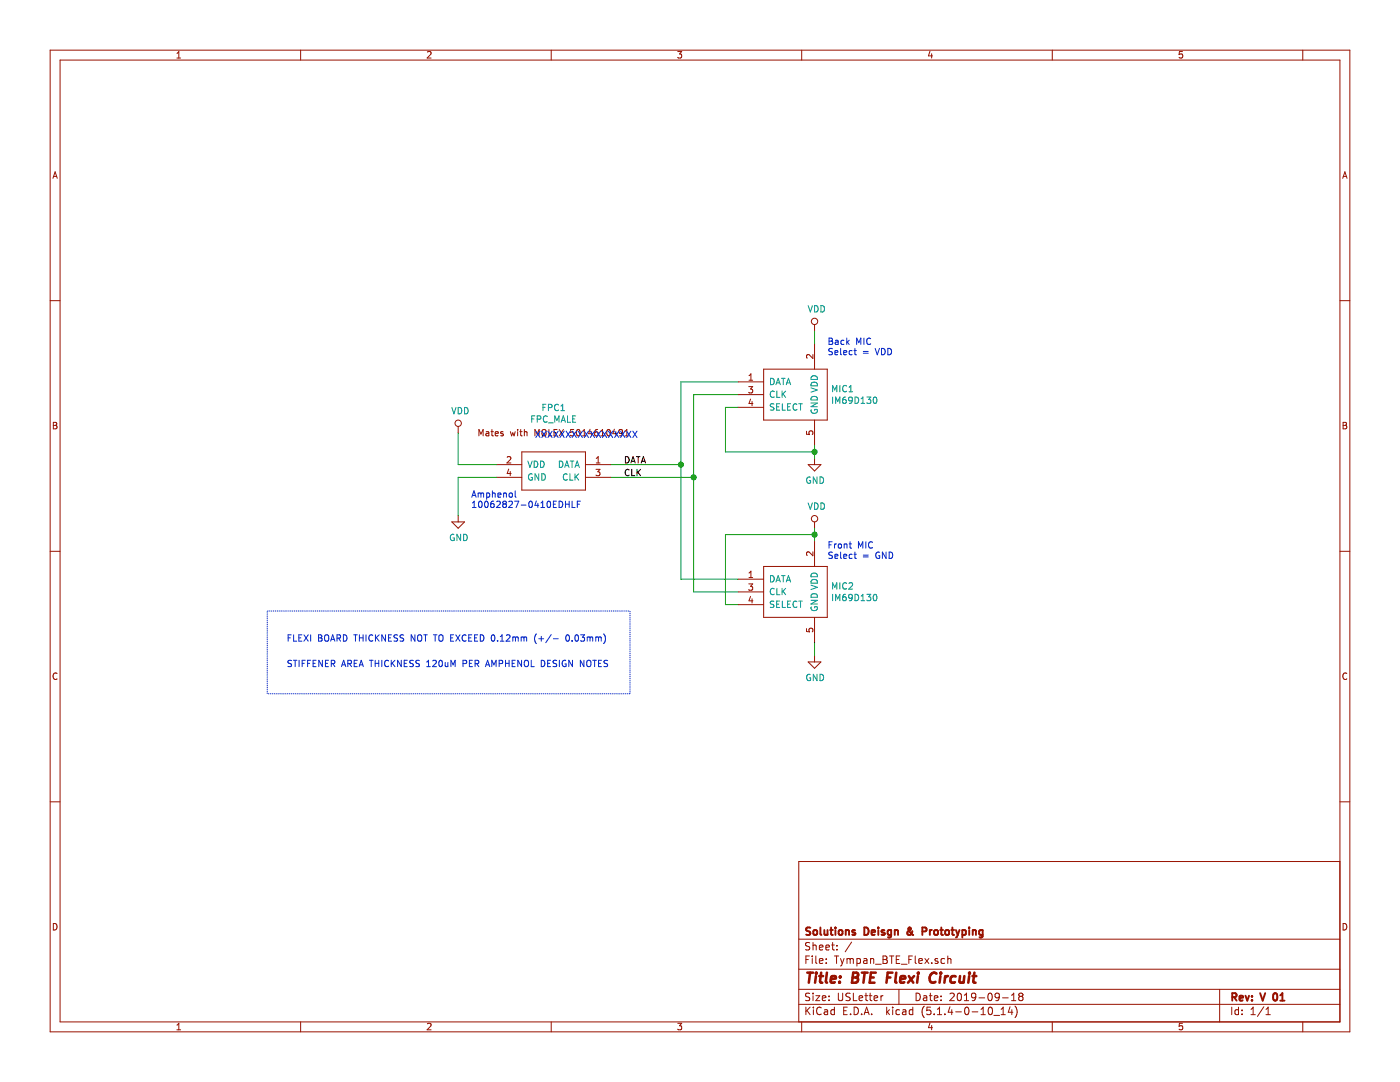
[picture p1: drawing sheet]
EESchema Schematic File Version 4
LIBS:Tympan_BTE_Flex-cache
EELAYER 30 0
EELAYER END
$Descr USLetter 11000 8500
encoding utf-8
Sheet 1 1
Title "BTE Flexi Circuit"
Date "2019-09-18"
Rev "V 01"
Comp "Solutions Deisgn & Prototyping"
Comment1 ""
Comment2 ""
Comment3 ""
Comment4 ""
$EndDescr
$Comp
L Tympan_BTE_Flex:FPC_MALE FPC1
U 1 1
P 4350 3600
F 0 "FPC1" H 4350 3998 50  0000 C CNN
F 1 "FPC_MALE" H 4350 3907 50  0000 C CNN
F 2 "Tympan_BTE_Flex:10062827-0410EDHLF FPC Flex" H 4350 3600 50  0001 C CNN
F 3 "" H 4350 3600 50  0001 C CNN
	1    4350 3600
	1    0    0    -1  
$EndComp
$Comp
L Tympan_BTE_Flex:IM69D130 MIC1
U 1 1
P 6350 3050
F 0 "MIC1" H 6528 3046 50  0000 L CNN
F 1 "IM69D130" H 6528 2955 50  0000 L CNN
F 2 "Tympan_BTE_Flex:IM69D130" H 6350 3050 50  0001 C CNN
F 3 "" H 6350 3050 50  0001 C CNN
	1    6350 3050
	1    0    0    -1  
$EndComp
$Comp
L Tympan_BTE_Flex:IM69D130 MIC2
U 1 1
P 6350 4600
F 0 "MIC2" H 6528 4596 50  0000 L CNN
F 1 "IM69D130" H 6528 4505 50  0000 L CNN
F 2 "Tympan_BTE_Flex:IM69D130" H 6350 4600 50  0001 C CNN
F 3 "" H 6350 4600 50  0001 C CNN
	1    6350 4600
	1    0    0    -1  
$EndComp
$Comp
L power:VDD #PWR02
U 1 1
P 3600 3400
F 0 "#PWR02" H 3600 3250 50  0001 C CNN
F 1 "VDD" H 3617 3573 50  0000 C CNN
F 2 "" H 3600 3400 50  0001 C CNN
F 3 "" H 3600 3400 50  0001 C CNN
	1    3600 3400
	1    0    0    -1  
$EndComp
$Comp
L power:GND #PWR04
U 1 1
P 3600 4050
F 0 "#PWR04" H 3600 3800 50  0001 C CNN
F 1 "GND" H 3605 3877 50  0000 C CNN
F 2 "" H 3600 4050 50  0001 C CNN
F 3 "" H 3600 4050 50  0001 C CNN
	1    3600 4050
	1    0    0    -1  
$EndComp
$Comp
L power:GND #PWR06
U 1 1
P 6400 5150
F 0 "#PWR06" H 6400 4900 50  0001 C CNN
F 1 "GND" H 6405 4977 50  0000 C CNN
F 2 "" H 6400 5150 50  0001 C CNN
F 3 "" H 6400 5150 50  0001 C CNN
	1    6400 5150
	1    0    0    -1  
$EndComp
$Comp
L power:GND #PWR03
U 1 1
P 6400 3600
F 0 "#PWR03" H 6400 3350 50  0001 C CNN
F 1 "GND" H 6405 3427 50  0000 C CNN
F 2 "" H 6400 3600 50  0001 C CNN
F 3 "" H 6400 3600 50  0001 C CNN
	1    6400 3600
	1    0    0    -1  
$EndComp
$Comp
L power:VDD #PWR01
U 1 1
P 6400 2600
F 0 "#PWR01" H 6400 2450 50  0001 C CNN
F 1 "VDD" H 6417 2773 50  0000 C CNN
F 2 "" H 6400 2600 50  0001 C CNN
F 3 "" H 6400 2600 50  0001 C CNN
	1    6400 2600
	1    0    0    -1  
$EndComp
$Comp
L power:VDD #PWR05
U 1 1
P 6400 4150
F 0 "#PWR05" H 6400 4000 50  0001 C CNN
F 1 "VDD" H 6417 4323 50  0000 C CNN
F 2 "" H 6400 4150 50  0001 C CNN
F 3 "" H 6400 4150 50  0001 C CNN
	1    6400 4150
	1    0    0    -1  
$EndComp
Wire Wire Line
	3900 3650 3600 3650
Wire Wire Line
	3600 3650 3600 3400
Wire Wire Line
	3900 3750 3600 3750
Wire Wire Line
	3600 3750 3600 4050
Wire Wire Line
	6400 4250 6400 4200
Wire Wire Line
	6400 3600 6400 3550
Wire Wire Line
	6400 2700 6400 2600
Wire Wire Line
	6400 5150 6400 5050
Wire Wire Line
	4800 3650 5350 3650
Wire Wire Line
	5350 3650 5350 3000
Wire Wire Line
	5350 3000 5800 3000
Wire Wire Line
	4800 3750 5450 3750
Wire Wire Line
	5450 3750 5450 3100
Wire Wire Line
	5450 3100 5800 3100
Wire Wire Line
	5800 4550 5350 4550
Wire Wire Line
	5350 4550 5350 3650
Connection ~ 5350 3650
Wire Wire Line
	5800 4650 5450 4650
Wire Wire Line
	5450 4650 5450 3750
Connection ~ 5450 3750
Wire Wire Line
	5800 4750 5700 4750
Wire Wire Line
	5700 4750 5700 4200
Wire Wire Line
	5700 4200 6400 4200
Connection ~ 6400 4200
Wire Wire Line
	6400 4200 6400 4150
Wire Wire Line
	5800 3200 5700 3200
Wire Wire Line
	5700 3200 5700 3550
Wire Wire Line
	5700 3550 6400 3550
Connection ~ 6400 3550
Wire Wire Line
	6400 3550 6400 3500
Text Notes 6500 2800 0    50   ~ 0
Back MIC\nSelect = VDD
Text Notes 6500 4400 0    50   ~ 0
Front MIC\nSelect = GND
Text Label 4900 3650 0    50   ~ 0
DATA
Text Label 4900 3750 0    50   ~ 0
CLK
Text Notes 4200 3450 0    50   ~ 0
XXXXXXXXXXXXXXXXX
Text Notes 3700 4000 0    50   ~ 0
Amphenol\n10062827-0410EDHLF
Text Notes 2250 5050 0    50   ~ 0
FLEXI BOARD THICKNESS NOT TO EXCEED 0.12mm (+/- 0.03mm)
Text Notes 2250 5250 0    50   ~ 0
STIFFENER AREA THICKNESS 120uM PER AMPHENOL DESIGN NOTES
Wire Notes Line
	2100 4800 4950 4800
Wire Notes Line
	4950 4800 4950 5450
Wire Notes Line
	4950 5450 2100 5450
Wire Notes Line
	2100 5450 2100 4800
$EndSCHEMATC
